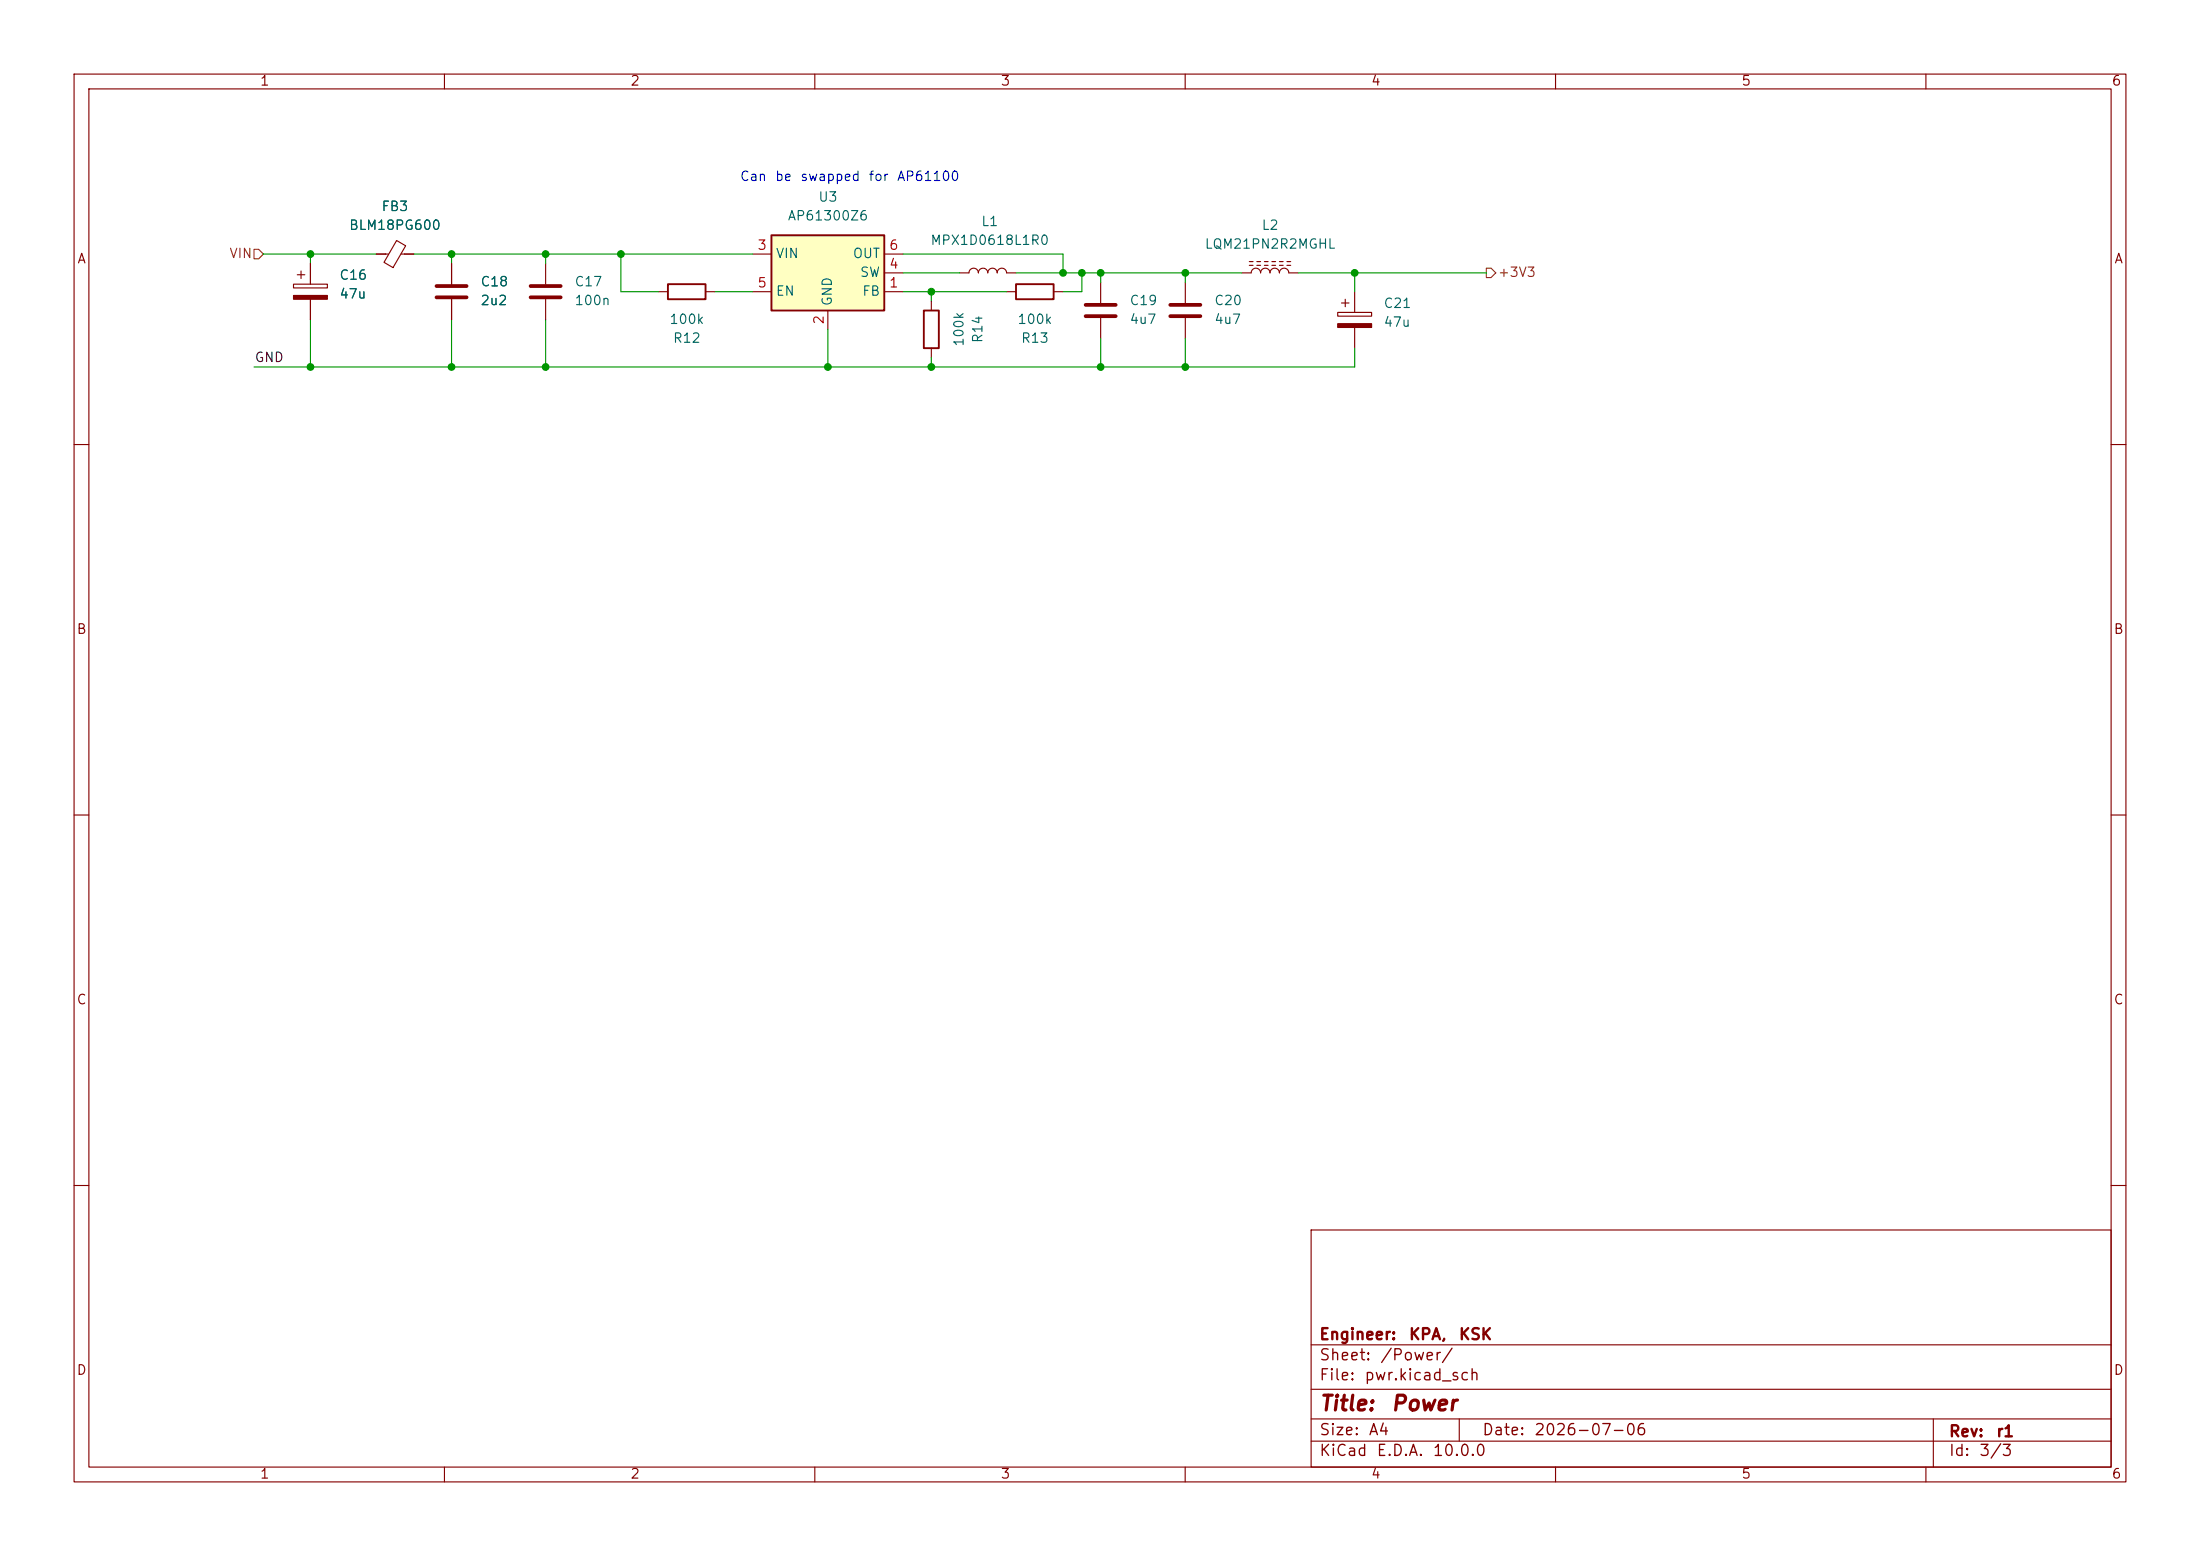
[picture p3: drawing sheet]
<svg xmlns="http://www.w3.org/2000/svg" width="297mm" height="210mm" viewBox="0 0 297 210" stroke-linecap="round" stroke-linejoin="round" font-family="sans-serif">
<g fill="none" stroke="#840000" stroke-width=".15">
<path d="M10 10h277v190h-277zM12 12h273v186h-273zM60 10v2M110 10v2M160 10v2M210 10v2M260 10v2M39.6 38.4h4.6v.5h-4.6zM40.1 37.1h1M40.6 36.6v1M41.9 35.6v2.8M61 35.6v2.8"/>
<path d="M73.7 35.6v2.8M41.9 40.4v2.8M61 40.4v2.8M73.7 40.4v2.8M10 60h2M285 60h2M10 110h2M285 110h2M10 160h2M177 166h108v32h-108zM285 160h2M60 198v2"/>
<path d="M110 198v2M160 198v2M177 194.5h108M177 191.5h108M177 187.5h108M177 181.5h108M197 191.5v3M210 198v2M260 198v2M261 191.5v6.5"/>
</g>
<path d="M58.9 38.6h4.1M71.6 38.6h4.1M58.9 40.1h4.1M71.6 40.1h4.1" fill="none" stroke="#840000" stroke-width=".51"/>
<path d="M39.6 39.9h4.6v.5h-4.6z" fill="#840000" stroke="#840000" stroke-width=".15"/>
<path d="M104.1 31.8h15.3v10.1h-15.3z" fill="#ffffc2"/>
<path d="M90.2 38.4h5v2h-5zM104.1 31.8h15.3v10.1h-15.3zM137.2 38.4h5v2h-5zM124.7 41.9h2v5.1h-2z" fill="none" stroke="#840000" stroke-width=".25"/>
<g fill="none" stroke="#840000" stroke-width=".15">
<path d="M41.9 35.6v2.8M50.8 34.3h1.7M53.5 32.5l1.3 .7-1.7 2.9-1.3-.7zM54.1 34.3h1.8M61 35.6v2.8M88.9 39.4h1.3M95.2 39.4h1.3M101.6 39.4h2.5M101.6 34.3h2.5M119.4 39.4h2.5M119.4 34.3h2.5M119.4 36.8h2.5"/>
<path d="M129.5 36.8h1.3a.64 .64 0 0 1 .6-.6 .64 .64 0 0 1 .7 .6 .64 .64 0 0 1 .6-.6 .64 .64 0 0 1 .6 .6 .64 .64 0 0 1 .7-.6 .64 .64 0 0 1 .6 .6 .64 .64 0 0 1 .7-.6 .64 .64 0 0 1 .6 .6h1.3M135.9 39.4h1.3M142.2 39.4h1.3M148.6 38.1v2.8M160 38.1v2.8M167.6 36.8h1.3a.64 .64 0 0 1 .6-.6 .64 .64 0 0 1 .7 .6 .64 .64 0 0 1 .6-.6 .64 .64 0 0 1 .6 .6 .64 .64 0 0 1 .7-.6 .64 .64 0 0 1 .6 .6 .64 .64 0 0 1 .7-.6 .64 .64 0 0 1 .6 .6h1.3M168.7 35.8h.5M168.7 35.3h.5M169.7 35.8h.5M169.7 35.3h.5M170.7 35.8h.5M170.7 35.3h.5"/>
<path d="M171.7 35.8h.5M171.7 35.3h.5M172.7 35.8h.5M172.7 35.3h.5M173.7 35.8h.5M173.7 35.3h.5M182.9 39.4v2.8M41.9 40.4v2.8M61 40.4v2.8M111.8 41.9v2.6M125.7 40.6v1.3M125.7 47v1.3"/>
<path d="M148.6 42.9v2.8M160 42.9v2.8M180.6 42.2h4.6v.5h-4.6zM181.1 40.9h1M181.6 40.4v1M182.9 44.2v2.8"/>
</g>
<path d="M180.6 43.7h4.6v.5h-4.6z" fill="#840000" stroke="#840000" stroke-width=".15"/>
<path d="M146.6 41.1h4M146.6 42.7h4M158 41.1h4.1M158 42.7h4.1" fill="none" stroke="#840000" stroke-width=".51"/>
<path d="M34.3 33.7h.6l.7 .6-.7 .6h-.6zM200.7 36.2h.6l.6 .6-.6 .7h-.6z" fill="none" stroke="#725600" stroke-width=".15"/>
<g fill="none" stroke="#009600" stroke-width=".15">
<path d="M35.6 34.3h15.2M41.9 34.3v1.3M55.9 34.3h45.7M61 34.3v1.3M73.7 34.3v1.3M83.8 34.3v5.1h5.1M96.5 39.4h5.1M121.9 34.3h21.6v2.5M121.9 39.4h14M121.9 36.8h7.6M125.7 39.4v1.2M137.2 36.8h30.4"/>
<path d="M146 36.8v2.6h-2.5M148.6 36.8v1.3M160 36.8v1.3M175.3 36.8h25.4M182.9 36.8v2.6M41.9 43.2v6.3M61 43.2v6.3M73.7 43.2v6.3M111.8 44.5v5M125.7 48.3v1.2M148.6 45.7v3.8M160 45.7v3.8"/>
<path d="M182.9 47v2.5h-148.6"/>
</g>
<g fill="#009600" stroke="#009600" stroke-width=".14">
<circle cx="41.9" cy="34.3" r=".46"/>
<circle cx="41.9" cy="49.5" r=".46"/>
<circle cx="73.7" cy="34.3" r=".46"/>
<circle cx="61" cy="34.3" r=".46"/>
<circle cx="73.7" cy="49.5" r=".46"/>
<circle cx="61" cy="49.5" r=".46"/>
<circle cx="111.8" cy="49.5" r=".46"/>
<circle cx="83.8" cy="34.3" r=".46"/>
<circle cx="143.5" cy="36.8" r=".46"/>
<circle cx="125.7" cy="49.5" r=".46"/>
<circle cx="125.7" cy="39.4" r=".46"/>
<circle cx="146" cy="36.8" r=".46"/>
<circle cx="148.6" cy="49.5" r=".46"/>
<circle cx="160" cy="49.5" r=".46"/>
<circle cx="160" cy="36.8" r=".46"/>
<circle cx="148.6" cy="36.8" r=".46"/>
<circle cx="182.9" cy="36.8" r=".46"/>
</g>
<g font-size="2" fill="#840000">
<text x="178" y="190.9">Title:</text>
<text x="187.7" y="190.9">Power</text>
</g>
<g font-size="1.5" fill="#840000">
<text x="178" y="184">Sheet:</text>
<text x="178" y="181.2">Engineer:</text>
<text x="186.2" y="184">/Power/</text>
<text x="190.1" y="181.2">KPA,</text>
<text x="196.8" y="181.2">KSK</text>
<text x="178" y="186.7">File:</text>
<text x="184.1" y="186.7">pwr.kicad_sch</text>
<text x="178" y="196.9">KiCad</text>
<text x="178" y="194.1">Size:</text>
<text x="184.7" y="194.1">A4</text>
<text x="185.7" y="196.9">E.D.A.</text>
<text x="193.3" y="196.9">10.0.0</text>
<text x="200" y="194.1">Date:</text>
<text x="207" y="194.1">2026-07-06</text>
<text x="263" y="194.3">Rev:</text>
<text x="263" y="196.9">Id:</text>
<text x="267.1" y="196.9">3/3</text>
<text x="269.4" y="194.3">r1</text>
</g>
<g font-size="1.3" fill="#840000">
<text x="35" y="11.9">1</text>
<text x="85" y="11.9">2</text>
<text x="135" y="11.9">3</text>
<text x="185" y="11.9">4</text>
<text x="235" y="11.9">5</text>
<text x="285" y="11.9">6</text>
<text x="10.3" y="35.9">A</text>
<text x="285.3" y="35.9">A</text>
<text x="10.3" y="85.9">B</text>
<text x="285.3" y="85.9">B</text>
<text x="10.3" y="135.9">C</text>
<text x="285.3" y="135.9">C</text>
<text x="10.3" y="185.9">D</text>
<text x="285.3" y="185.9">D</text>
<text x="35" y="199.9">1</text>
<text x="85" y="199.9">2</text>
<text x="135" y="199.9">3</text>
<text x="185" y="199.9">4</text>
<text x="235" y="199.9">5</text>
<text x="285" y="199.9">6</text>
</g>
<g font-size="1.3" fill="#006464">
<text x="51.4" y="28.8">FB3</text>
<text x="110.4" y="27.5">U3</text>
<text x="47" y="31.3">BLM18PG600</text>
<text x="104.6" y="35.2">VIN</text>
<text x="106.2" y="30.1">AP61300Z6</text>
<text x="115" y="35.2">OUT</text>
<text x="125.5" y="33.4">MPX1D0618L1R0</text>
<text x="132.4" y="30.8">L1</text>
<text x="162.5" y="33.9">LQM21PN2R2MGHL</text>
<text x="170.2" y="31.3">L2</text>
<text x="45.7" y="38.1">C16</text>
<text x="45.7" y="40.6">47u</text>
<text x="64.8" y="39">C18</text>
<text x="64.8" y="41.5">2u2</text>
<text x="77.5" y="41.5">100n</text>
<text x="77.5" y="39">C17</text>
<text x="104.6" y="40.2">EN</text>
<text x="112.6" y="41.4" transform="rotate(-90 112.6 41.4)">GND</text>
<text x="116" y="37.7">SW</text>
<text x="116.3" y="40.2">FB</text>
<text x="152.4" y="41.5">C19</text>
<text x="163.8" y="41.5">C20</text>
<text x="186.7" y="41.9">C21</text>
<text x="90.3" y="44">100k</text>
<text x="90.8" y="46.6">R12</text>
<text x="130.4" y="46.9" transform="rotate(-90 130.4 46.9)">100k</text>
<text x="132.9" y="46.4" transform="rotate(-90 132.9 46.4)">R14</text>
<text x="137.3" y="44">100k</text>
<text x="137.8" y="46.6">R13</text>
<text x="152.4" y="44">4u7</text>
<text x="163.8" y="44">4u7</text>
<text x="186.7" y="44.4">47u</text>
</g>
<g font-size="1.3" fill="#0000c2">
<text x="99.8" y="24.7">Can</text>
<text x="104.5" y="24.7">be</text>
<text x="108" y="24.7">swapped</text>
<text x="117.2" y="24.7">for</text>
<text x="121" y="24.7">AP61100</text>
</g>
<g font-size="1.3" fill="#725600">
<text x="30.9" y="35.2">VIN</text>
<text x="202.1" y="37.7">+3V3</text>
</g>
<g font-size="1.3" fill="#a90000">
<text x="102.2" y="34">3</text>
<text x="119.9" y="34">6</text>
<text x="102.2" y="39.1">5</text>
<text x="119.9" y="39.1">1</text>
<text x="119.9" y="36.6">4</text>
<text x="111.5" y="43.9" transform="rotate(-90 111.5 43.9)">2</text>
</g>
<text font-size="1.3" fill="#0f0f0f" x="34.3" y="49.2">GND</text>
</svg>
